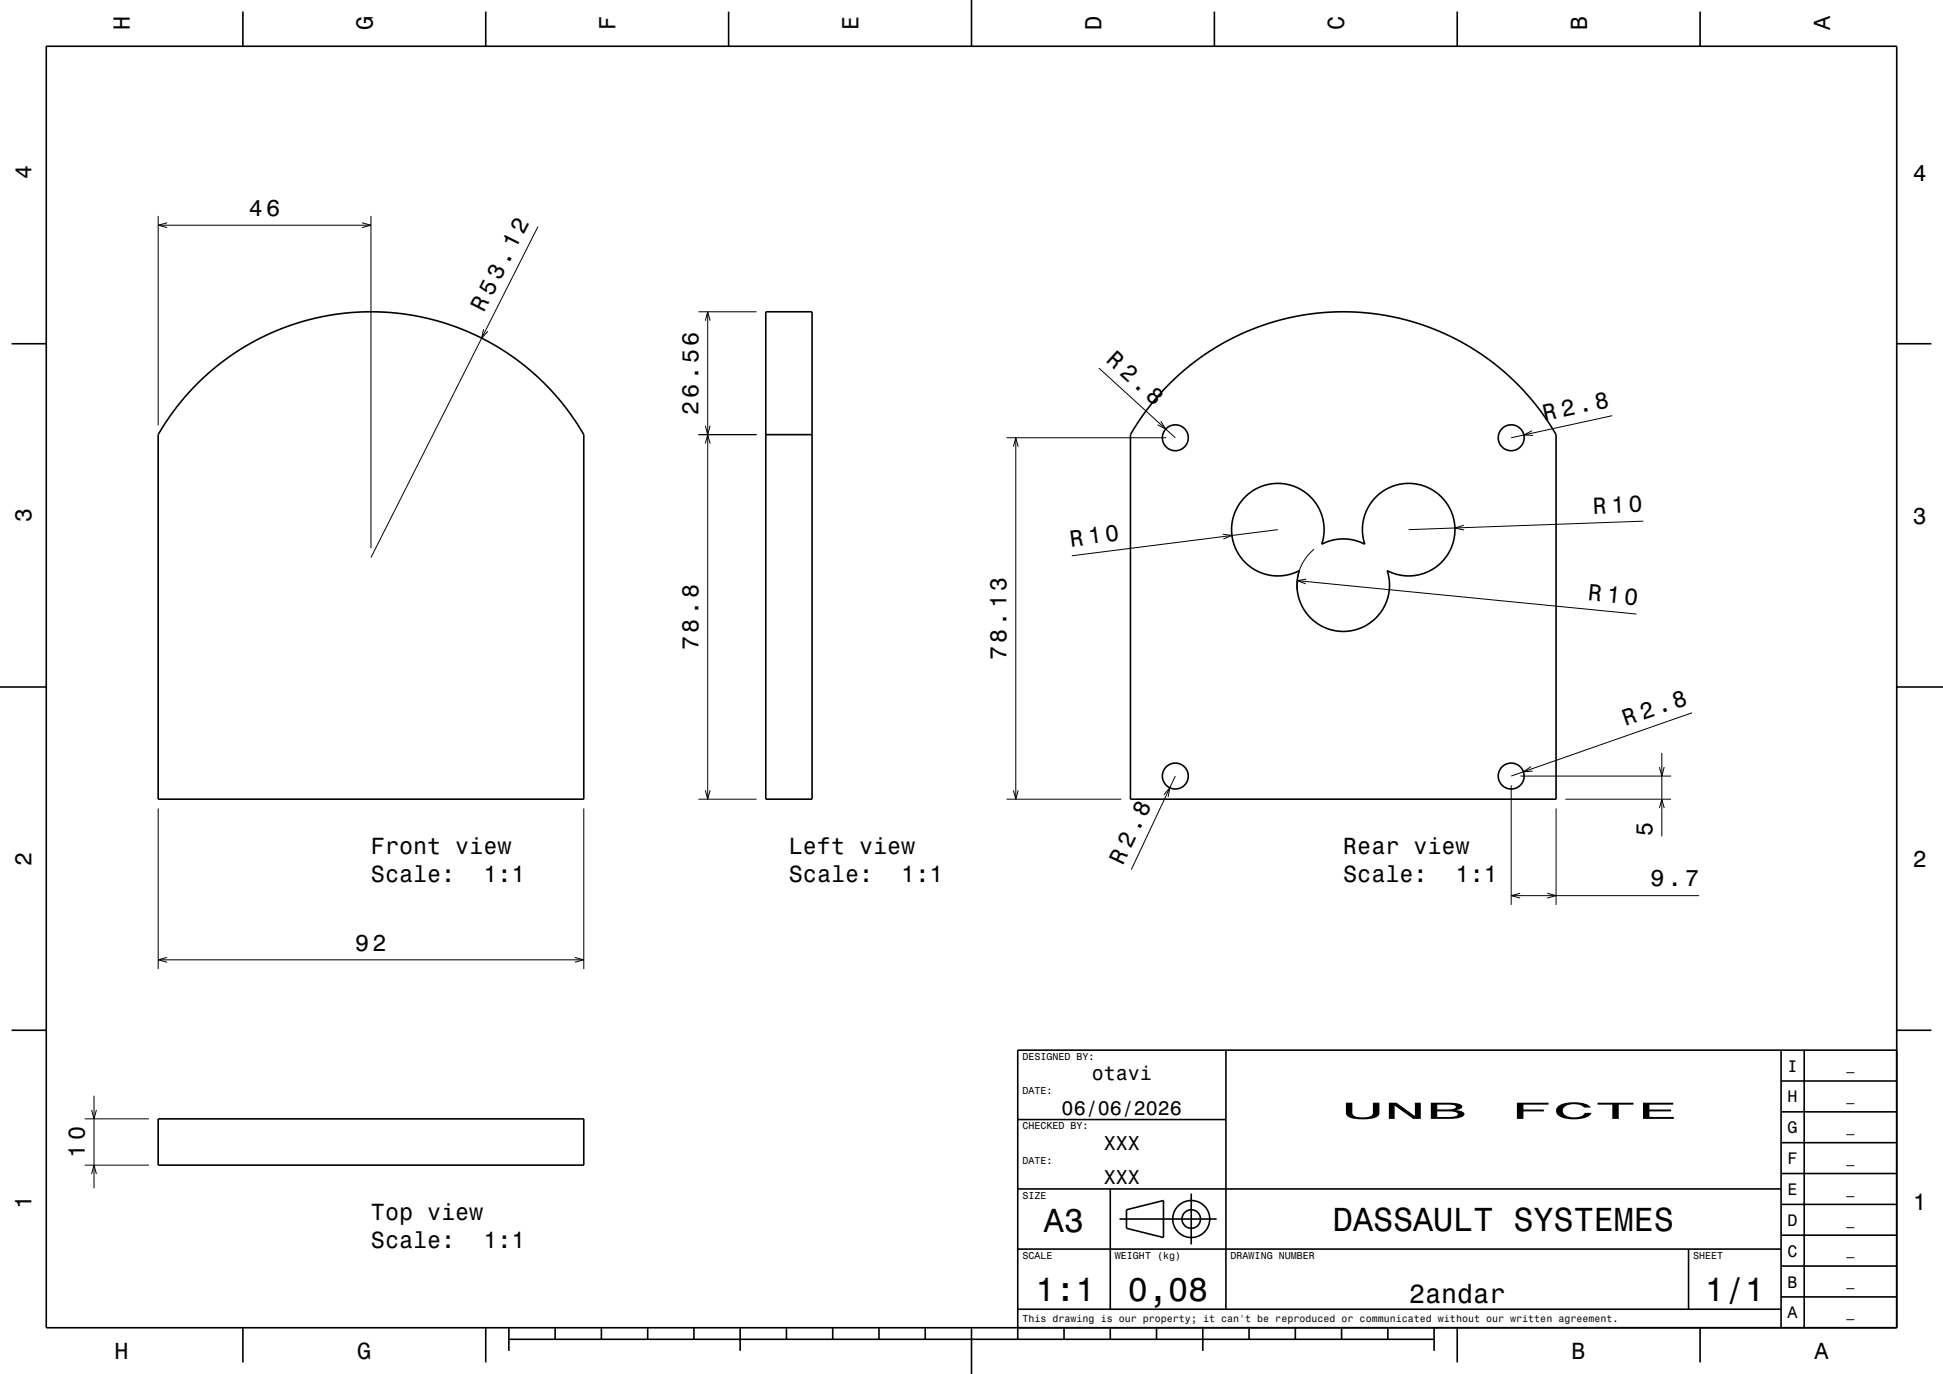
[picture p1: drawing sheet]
<svg xmlns="http://www.w3.org/2000/svg" width="420mm" height="297mm" viewBox="0 0 420 297" stroke-linecap="round" stroke-linejoin="round" font-family="sans-serif">
<g fill="none" stroke="#000" stroke-width=".22">
<path d="M34.2 46.7v45.3M34.2 48.7h46M36.1 48.2l-1.9 .5 1.9 .5M78.3 48.2l1.9 .5-1.9 .5M80.2 46.7v71.8M116.3 49l-36.1 71.5M104.5 71.1l-.4 2 1.4-1.5M151 67.4h12.5M152.5 69.3l.5-1.9 .5 1.9M153 67.4v105.4M237.5 79.6l16.6 15M151 94h12.5"/>
<path d="M152.5 95.9l.5-1.9 .5 1.9M152.5 92l.5 2 .5-2M217.6 94.6h34.5M219.1 96.6l.5-2 .5 2M219.6 94.6v78.2M250.9 91.1l1.1 1.6-1.8-.9M331.2 93.1l-1.8 .9 2 .1M348.5 89.9l-21.8 4.7M264.3 115.5l2 .2-1.9 .8M276.2 114.5l-44.5 5.6M284 118.7a10 10 0 0 0-3.6 8.8M316.4 113.5l-1.9 .6 1.9 .5"/>
<path d="M355.2 112.7l-50.7 1.8M280.4 125.5l73.3 7.2M282.4 125.2l-2 .3 1.9 .7M365.7 154.1l-39 13.7M34.2 174.8v34.7M126.2 174.8v34.7M151 172.8h12.5M152.5 170.8l.5 2 .5-2M217.6 172.8h24.8M219.1 170.8l.5 2 .5-2M251.6 171.8l1.3-1.5-.4 2M254.1 167.8l-9.5 20.2"/>
<path d="M326.7 169.8v25.8M328.7 167.8h32.5M331 165.7l-1.7 1.1 2-.1M336.4 174.8v20.8M338.4 172.8h22.8M358.7 174.7l.5-1.9 .5 1.9M358.7 165.8l.5 2 .5-2M359.2 162.8v18M326.7 193.6h40.6M328.6 193.1l-1.9 .5 1.9 .5M334.4 193.1l2 .5-2 .5M34.2 207.5h92"/>
<path d="M36.1 207l-1.9 .5 1.9 .5M124.3 207l1.9 .5-1.9 .5M19.8 239.9l.5 2 .5-2M20.3 236.9v20M18.3 251.9h13.9M18.3 241.9h13.9M19.8 253.8l.5-1.9 .5 1.9"/>
</g>
<g fill="none" stroke="#000" stroke-width=".35">
<path d="M10 10h400v277h-400zM52.5 2.5v7.5M105 2.5v7.5M157.5 2.5v7.5M210 0v10M262.5 2.5v7.5M315 2.5v7.5M367.5 2.5v7.5M2.5 74.3h7.5M165.5 67.4h10v105.4h-10zM410 74.3h7.5M42.7 82.9l4.1-3.7 4.6-3.4 4.1-2.3 4.8-2.2 5.2-1.8 5.1-1.2 5.5-.7 5.2-.2 5.3 .4 5.4 .9 5 1.4 4.9 1.9 4.5 2.3 4.6 2.9 4.1 3.3 4 3.8 3.7 4.4 3.4 5.3v78.8h-92v-78.8l1.7-2.8 2.3-3.3z"/>
<path d="M165.5 94h10M252.9 82.9l4.1-3.7 4.2-3.1 4.5-2.6 4.8-2.2 5.2-1.8 5.1-1.2 5.4-.7 5.3-.2 5.2 .4 4.9 .8 5.1 1.4 5.2 1.9 4.6 2.4 4.7 2.9 4.1 3.3 3.9 3.8 3.7 4.4 3.5 5.3v78.8h-92v-78.8l1.8-3 2.2-3.1zM269.2 107.4a10 10 0 0 1 12.3-1.4 10 10 0 0 1 4.2 11.6 10 10 0 0 1 9.3 0 10 10 0 0 1 9-13.1 10 10 0 0 1 10.3 12.1 10 10 0 0 1-14.4 6.7 10 10 0 0 1-9.5 13.2 10 10 0 0 1-9.5-13.2 10 10 0 0 1-12.7-2.9 10 10 0 0 1 1-13zM0 148.5h10M410 148.5h10M2.5 222.7h7.5M265 227v56M385 233.7h25M385 227v60M390 227v60M410 222.7h7.5M410 227h-190v62.5"/>
<path d="M34.2 241.9h92v10h-92zM220 257h165M220 242h45M240 257v26M257.5 258v11M385 253.7h25M385 247h25M385 240.3h25M220 270h165M242 263.5h21M243.5 261.5l8-2v8l-8-2zM365 270v13"/>
<path d="M385 273.7h25M385 267h25M385 260.3h25M52.5 287v7.5M105 287v7.5M110 289.5h200M110 287v5M120 287v2.5M130 287v2.5M140 287v2.5M150 287v2.5M160 287v5"/>
<path d="M170 287v2.5M180 287v2.5M190 287v2.5M200 287v2.5M210 287v10M220 283h165M230 287v2.5M240 287v2.5M250 287v2.5M260 287v5M270 287v2.5M280 287v2.5"/>
<path d="M290 287v2.5M300 287v2.5M310 287v5M315 287v7.5M367.5 287v7.5M385 280.3h25"/>
<circle cx="254.1" cy="94.6" r="2.8"/>
<circle cx="326.7" cy="94.6" r="2.8"/>
<circle cx="254.1" cy="167.8" r="2.8"/>
<circle cx="326.7" cy="167.8" r="2.8"/>
<circle cx="257.5" cy="263.5" r="2"/>
<circle cx="257.5" cy="263.5" r="4"/>
</g>
<g font-size="7.2">
<text x="225.7" y="266.3">A3</text>
<text x="288.1" y="266.1">DASSAULT SYSTEMES</text>
<text x="223.8" y="281.3">1:1</text>
<text x="243.8" y="281.3">0,08</text>
<text x="368.5" y="281.3">1/1</text>
</g>
<text font-size="5.8" x="304.6" y="281.6">2andar</text>
<g font-size="5.1">
<text x="333.9" y="91" transform="rotate(-12 333.9 91)">R 2.8</text>
<text x="343.2" y="129.7" transform="rotate(6 343.2 129.7)">R 10</text>
</g>
<g font-size="5">
<text x="28.1" y="6.5" transform="rotate(-90 28.1 6.5)">H</text>
<text x="80.6" y="6.5" transform="rotate(-90 80.6 6.5)">G</text>
<text x="133.1" y="6.5" transform="rotate(-90 133.1 6.5)">F</text>
<text x="185.6" y="6.5" transform="rotate(-90 185.6 6.5)">E</text>
<text x="238.1" y="6.5" transform="rotate(-90 238.1 6.5)">D</text>
<text x="290.6" y="6.5" transform="rotate(-90 290.6 6.5)">C</text>
<text x="343.1" y="6.5" transform="rotate(-90 343.1 6.5)">B</text>
<text x="395.6" y="6.5" transform="rotate(-90 395.6 6.5)">A</text>
<text x="6.8" y="38.7" transform="rotate(-90 6.8 38.7)">4</text>
<text x="413.5" y="39">4</text>
<text x="53.8" y="46.7">46</text>
<text x="104.6" y="67.7" transform="rotate(-63 104.6 67.7)">R 53.12</text>
<text x="238.9" y="78.1" transform="rotate(42 238.9 78.1)">R 2.8</text>
<text x="151" y="89.7" transform="rotate(-90 151 89.7)">26.56</text>
<text x="6.8" y="112.9" transform="rotate(-90 6.8 112.9)">3</text>
<text x="344.3" y="111" transform="rotate(-2 344.3 111)">R 10</text>
<text x="413.5" y="113.2">3</text>
<text x="231.4" y="118.2" transform="rotate(-7 231.4 118.2)">R 10</text>
<text x="151" y="140.5" transform="rotate(-90 151 140.5)">78.8</text>
<text x="217.6" y="142.7" transform="rotate(-90 217.6 142.7)">78.13</text>
<text x="351.4" y="157" transform="rotate(-19 351.4 157)">R 2.8</text>
<text x="80.2" y="184.6">Front view</text>
<text x="170.5" y="184.6">Left view</text>
<text x="290.4" y="184.6">Rear view</text>
<text x="357.2" y="180.8" transform="rotate(-90 357.2 180.8)">5</text>
<text x="6.8" y="187.1" transform="rotate(-90 6.8 187.1)">2</text>
<text x="80.2" y="190.7">Scale:</text>
<text x="104.5" y="190.7">1:1</text>
<text x="170.5" y="190.7">Scale:</text>
<text x="194.8" y="190.7">1:1</text>
<text x="242.7" y="187.1" transform="rotate(-64 242.7 187.1)">R 2.8</text>
<text x="290.4" y="190.7">Scale:</text>
<text x="314.7" y="190.7">1:1</text>
<text x="356.8" y="191.6">9.7</text>
<text x="413.5" y="187.4">2</text>
<text x="76.8" y="205.5">92</text>
<text x="290" y="241.9">UNB</text>
<text x="326.4" y="241.9">FCTE</text>
<text x="18.3" y="250.2" transform="rotate(-90 18.3 250.2)">10</text>
<text x="6.8" y="261.3" transform="rotate(-90 6.8 261.3)">1</text>
<text x="80.2" y="263.7">Top view</text>
<text x="413.5" y="261.6">1</text>
<text x="80.2" y="269.8">Scale:</text>
<text x="104.5" y="269.8">1:1</text>
<text x="24.7" y="293.8">H</text>
<text x="77.2" y="293.8">G</text>
<text x="339.7" y="293.8">B</text>
<text x="392.2" y="293.8">A</text>
</g>
<g font-size="4.3">
<text x="236" y="233.5">otavi</text>
<text x="229.5" y="241">06/06/2026</text>
<text x="238.6" y="248.5">XXX</text>
<text x="238.6" y="256">XXX</text>
</g>
<g font-size="3.6">
<text x="386.4" y="231.6">I</text>
<text x="386.4" y="238.3">H</text>
<text x="386.4" y="245">G</text>
<text x="386.4" y="251.6">F</text>
<text x="386.4" y="258.3">E</text>
<text x="386.4" y="265">D</text>
<text x="386.4" y="271.6">C</text>
<text x="386.4" y="278.3">B</text>
<text x="386.4" y="285">A</text>
</g>
<g font-size="2.9">
<text x="399.1" y="231.4">_</text>
<text x="399.1" y="238">_</text>
<text x="399.1" y="244.7">_</text>
<text x="399.1" y="251.4">_</text>
<text x="399.1" y="258">_</text>
<text x="399.1" y="264.7">_</text>
<text x="399.1" y="271.4">_</text>
<text x="399.1" y="278">_</text>
<text x="399.1" y="284.7">_</text>
</g>
<g font-size="2.2">
<text x="221" y="229.1">DESIGNED BY:</text>
<text x="221" y="236.6">DATE:</text>
<text x="221" y="244.1">CHECKED BY:</text>
<text x="221" y="251.6">DATE:</text>
<text x="221" y="259.1">SIZE</text>
<text x="221" y="272.1">SCALE</text>
<text x="241" y="272.1">WEIGHT (kg)</text>
<text x="266" y="272.1">DRAWING NUMBER</text>
<text x="366" y="272.1">SHEET</text>
<text x="221" y="285.8">This drawing is our property; it can't be reproduced or communicated without our written agreement.</text>
</g>
</svg>
